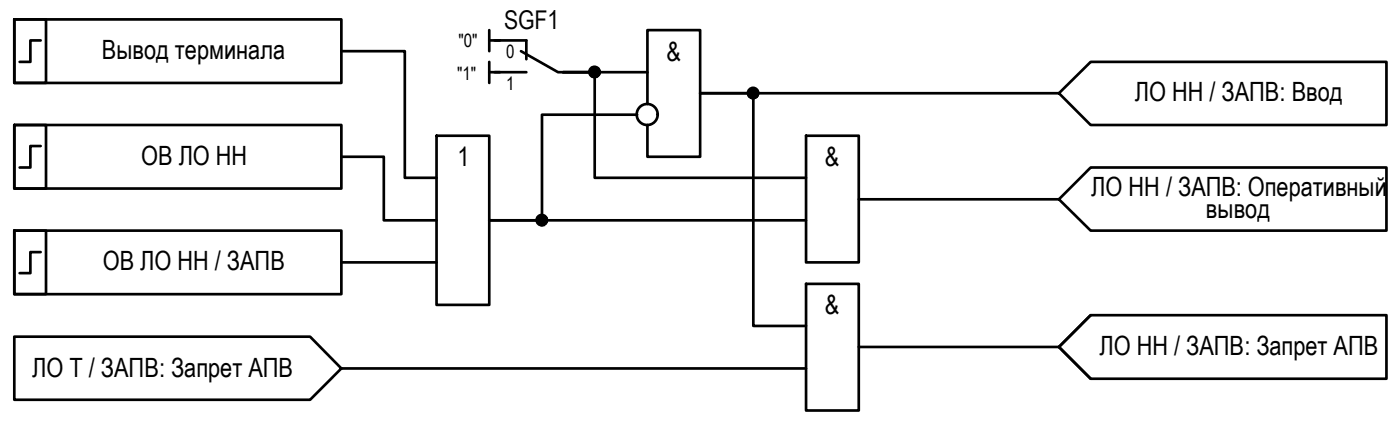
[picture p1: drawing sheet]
<svg xmlns="http://www.w3.org/2000/svg" width="133mm" height="40mm" viewBox="0 0 133 40" stroke-linecap="round" stroke-linejoin="round" font-family="sans-serif">
<!-- layer: 0 -->
<g fill="none" stroke="#000" stroke-width=".25">
<path d="M1.4 11.8h3v6h-3zM1.4 11.8h30.9v6h-30.9zM1.4 1.8h3v6h-3zM1.4 1.8h30.9v6h-30.9zM3.9 13.8h-1v2h-1M3.9 3.8h-1v2.1h-1M32.3 14.8h4.1v6h5M32.3 4.8h6.1v12h3M41.4 12.8h5v16h-5zM46.4 2.9v1.9M46.4 5.9v1.9M46.4 3.8h1"/>
<path d="M46.4 6.8h1M60.4 10.9h-9v9.9h-5h30M61.3 6.8h-8h3v10h20.1M61.3 9.8v-6.9h5v11.9h-5v-3M76.4 12.8h5v12h-5zM81.4 18.9h18.9M100.3 8.8l3-2.9h28.1v5.9h-28.1zM100.3 8.8h-34h5.1v22h5M100.3 18.9l3-3.1h28.1v6h-28.1zM1.4 31.8h28l2.9 3.1-2.9 2.9h-28zM1.4 21.8h3v6h-3zM1.4 21.8h30.9v6h-30.9z"/>
<path d="M3.9 23.8h-1v2h-1M32.3 34.9h44.1M32.3 24.8h9.1M76.4 26.9h5v11.9h-5zM81.4 32.8h18.9M100.3 32.8l3-3h28.1v6h-28.1zM103.3 29.8l-3 3 3 3"/>
<circle cx="56.3" cy="6.8" r=".49"/>
<circle cx="61.3" cy="10.8" r=".99"/>
<circle cx="71.4" cy="8.8" r=".49"/>
<circle cx="51.3" cy="20.8" r=".49"/>
</g>
<path d="M46.9 3.8h3v1.8M46.9 6.8h3M49.4 4.8l3.5 2h2.9" fill="none" stroke="#000" stroke-width=".25"/>
<!-- layer: 0 -->
<g fill="#000" stroke="#000" stroke-width=".09">
<path d="M56.3 7.3h.2zM56.3 6.3h.1zM71.2 9.3h.3zM71.3 8.4h.1zM51.3 21.3h.2zM51.3 20.3h.1z"/>
<path d="M56.3 7.3h.1zM56.3 7.3h.1z"/>
<path d="M56.3 6.3l.2 .1zM56.3 6.3l.2 .1z"/>
<path d="M56.3 6.4h.2zM56.2 6.4h.3z"/>
<path d="M56.2 6.4h.4zM56.1 6.4h.5z"/>
<path d="M56.2 7.3h.3zM56.2 7.3h.3z"/>
<path d="M56.1 6.4h.5zM56.1 6.4h.5z"/>
<path d="M56.1 7.3h.5zM56.1 7.3h.4z"/>
<path d="M56.1 6.4h.5zM56 6.4h.6z"/>
<path d="M56.1 7.3h.5zM56.1 7.3h.5z"/>
<path d="M56 7.3h.6zM56 7.3h.6z"/>
<path d="M56 6.4h.7zM56 6.4h.7z"/>
<path d="M56 6.4l.7 .1zM56 6.4l.7 .1z"/>
<path d="M56 7.2h.7zM56 7.2l.6 .1z"/>
<path d="M56 6.5h.7zM56 6.5h.7z"/>
<path d="M56 6.5l.8 .1zM56 6.5l.8 .1z"/>
<path d="M56 7.1l.7 .1zM56 7.1l.7 .1z"/>
<path d="M56 7.2h.7zM56 7.2h.7z"/>
<path d="M55.9 6.6h.9zM55.9 6.6h.9z"/>
<path d="M55.9 7.1h.9zM55.9 7.1h.8z"/>
<path d="M55.9 6.6l.9 .1zM55.9 6.6l.9 .1z"/>
<path d="M55.9 6.7h1zM55.9 6.7h1z"/>
<path d="M55.9 7l.9 .1zM55.9 7l.9 .1z"/>
<path d="M55.9 7.1h.9zM55.9 7.1h.9z"/>
<path d="M55.9 6.7h1zM55.9 6.7h1z"/>
<path d="M55.9 6.7l1 .1zM55.9 6.7l1 .1z"/>
<path d="M55.8 6.8h1.1zM55.8 6.8h1.1z"/>
<path d="M55.8 6.8l1.1 .1zM55.8 6.8l1.1 .1z"/>
<path d="M55.8 6.9h1.1zM55.8 6.9h1.1z"/>
<path d="M55.9 6.9l1 .1zM55.9 6.9l1 .1z"/>
<path d="M55.9 7h.9h.1zM55.9 7h.9h-.9z"/>
<path d="M71.2 9.3h.2zM71.3 9.3h.1z"/>
<path d="M71.3 8.4h.2zM71.2 8.4h.3z"/>
<path d="M71.2 8.4h.3zM71.2 8.4h.3z"/>
<path d="M71.2 8.4h.3zM71.2 8.4h.3z"/>
<path d="M71.2 9.3h.3zM71.2 9.3h.3z"/>
<path d="M71.2 8.4h.4zM71.1 8.4h.5z"/>
<path d="M71.2 9.3h.3zM71.2 9.3h.3z"/>
<path d="M71.1 8.4h.5zM71.1 8.4h.5z"/>
<path d="M71.1 9.3h.5zM71.1 9.3h.4z"/>
<path d="M71.1 8.4h.6zM71 8.4h.7z"/>
<path d="M71.1 9.2h.5zM71.1 9.2l.5 .1z"/>
<path d="M71 8.4l.7 .1zM71 8.4l.7 .1z"/>
<path d="M71 9.2h.7zM71 9.2h.6z"/>
<path d="M71 8.5h.8zM71 8.5h.8z"/>
<path d="M71 9.2h.7zM71 9.2h.7z"/>
<path d="M71 8.5l.8 .1zM71 8.5l.8 .1z"/>
<path d="M71 8.6h.8zM71 8.6h.8z"/>
<path d="M71 9.1l.8 .1zM71 9.1l.8 .1z"/>
<path d="M71 9.2h.8zM71 9.2h.7z"/>
<path d="M70.9 8.6l.9 .1zM70.9 8.6l.9 .1z"/>
<path d="M70.9 8.7h.9zM70.9 8.7h.9z"/>
<path d="M70.9 9l.9 .1zM70.9 9l.9 .1z"/>
<path d="M70.9 9.1h.9zM70.9 9.1h.9z"/>
<path d="M70.9 8.7h.9zM70.9 8.7h.9z"/>
<path d="M70.9 8.7l.9 .1zM70.9 8.7l.9 .1z"/>
<path d="M70.9 8.8h.9zM70.9 8.8h.9z"/>
<path d="M70.9 8.8l.9 .1zM70.9 8.8l.9 .1z"/>
<path d="M70.9 8.9h.9zM70.9 8.9h.9h-.9z"/>
<path d="M70.9 8.9l.9 .1zM70.9 8.9l.9 .1z"/>
<path d="M70.9 9h.9zM70.9 9h.9z"/>
<path d="M51.3 21.4h.1zM51.3 21.3l.1 .1z"/>
<path d="M51.3 20.3h.2zM51.3 20.3h.2z"/>
<path d="M51.3 20.3l.2 .1zM51.2 20.4h.3z"/>
<path d="M51.2 20.4h.4zM51.1 20.4h.5z"/>
<path d="M51.2 21.3h.3zM51.2 21.3h.3z"/>
<path d="M51.1 20.4h.5zM51.1 20.4h.5z"/>
<path d="M51.1 21.3h.5zM51.1 21.3h.4z"/>
<path d="M51.1 20.4h.5zM51.1 20.4h.5z"/>
<path d="M51.1 21.3h.5zM51.1 21.3h.5z"/>
<path d="M51.1 20.4l.6 .1zM51.1 20.4l.6 .1z"/>
<path d="M51.1 21.2h.5zM51.1 21.2l.5 .1z"/>
<path d="M51 20.5h.7zM51 20.5h.7z"/>
<path d="M51 21.2h.7zM51 21.2h.6z"/>
<path d="M51 20.5h.7zM51 20.5h.7z"/>
<path d="M51 20.5h.8zM50.9 20.5h.9z"/>
<path d="M51 21.1l.7 .1zM51 21.1l.7 .1z"/>
<path d="M51 21.2h.7zM51 21.2h.7z"/>
<path d="M50.9 20.5l.9 .1zM50.9 20.5l.9 .1z"/>
<path d="M50.9 21.1h.9zM50.9 21.1h.8z"/>
<path d="M50.9 20.6h.9zM50.9 20.6h.9z"/>
<path d="M50.9 20.6l.9 .1v-.1zM50.9 20.6l.9 .1h-.9z"/>
<path d="M50.9 20.7l1 .1zM50.9 20.7l1 .1z"/>
<path d="M50.9 21h.9zM50.9 21h.9z"/>
<path d="M50.9 21l.9 .1zM50.9 21l.9 .1z"/>
<path d="M50.9 21.1h.9zM50.9 21.1h.9z"/>
<path d="M50.9 20.8h1zM50.9 20.8h1z"/>
<path d="M50.8 20.8h1.1zM50.8 20.8h1.1z"/>
<path d="M50.8 20.8l1.1 .1zM50.8 20.8l1.1 .1z"/>
<path d="M50.8 20.9h1.1zM50.8 20.9h1.1z"/>
<path d="M50.9 20.9h1zM50.9 20.9l.9 .1z"/>
</g>
<g font-size="2.5">
<text x="9.7" y="5.6">Вывод терминала</text>
<text x="63.2" y="5.7">&amp;</text>
<text x="107.5" y="9.6">ЛО НН / ЗАПВ: Ввод</text>
<text x="13.4" y="15.6">ОВ ЛО НН</text>
<text x="43.3" y="15.7">1</text>
<text x="78.1" y="15.7">&amp;</text>
<text x="103.4" y="18.6">ЛО НН / ЗАПВ: Оперативный</text>
<text x="114.3" y="20.6">вывод</text>
<text x="9.7" y="25.6">ОВ ЛО НН / ЗАПВ</text>
<text x="78.1" y="29.7">&amp;</text>
<text x="3" y="35.6">ЛО Т / ЗАПВ: Запрет АПВ</text>
<text x="104.2" y="33.6">ЛО НН / ЗАПВ: Запрет АПВ</text>
</g>
<text font-size="2.4" x="47.8" y="2.7">SGF1</text>
<g font-size="1.7">
<text x="43.4" y="4.5">&quot;0&quot;</text>
<text x="48" y="5.5">0</text>
<text x="43.3" y="7.6">&quot;1&quot;</text>
<text x="48" y="8.5">1</text>
</g>
</svg>
